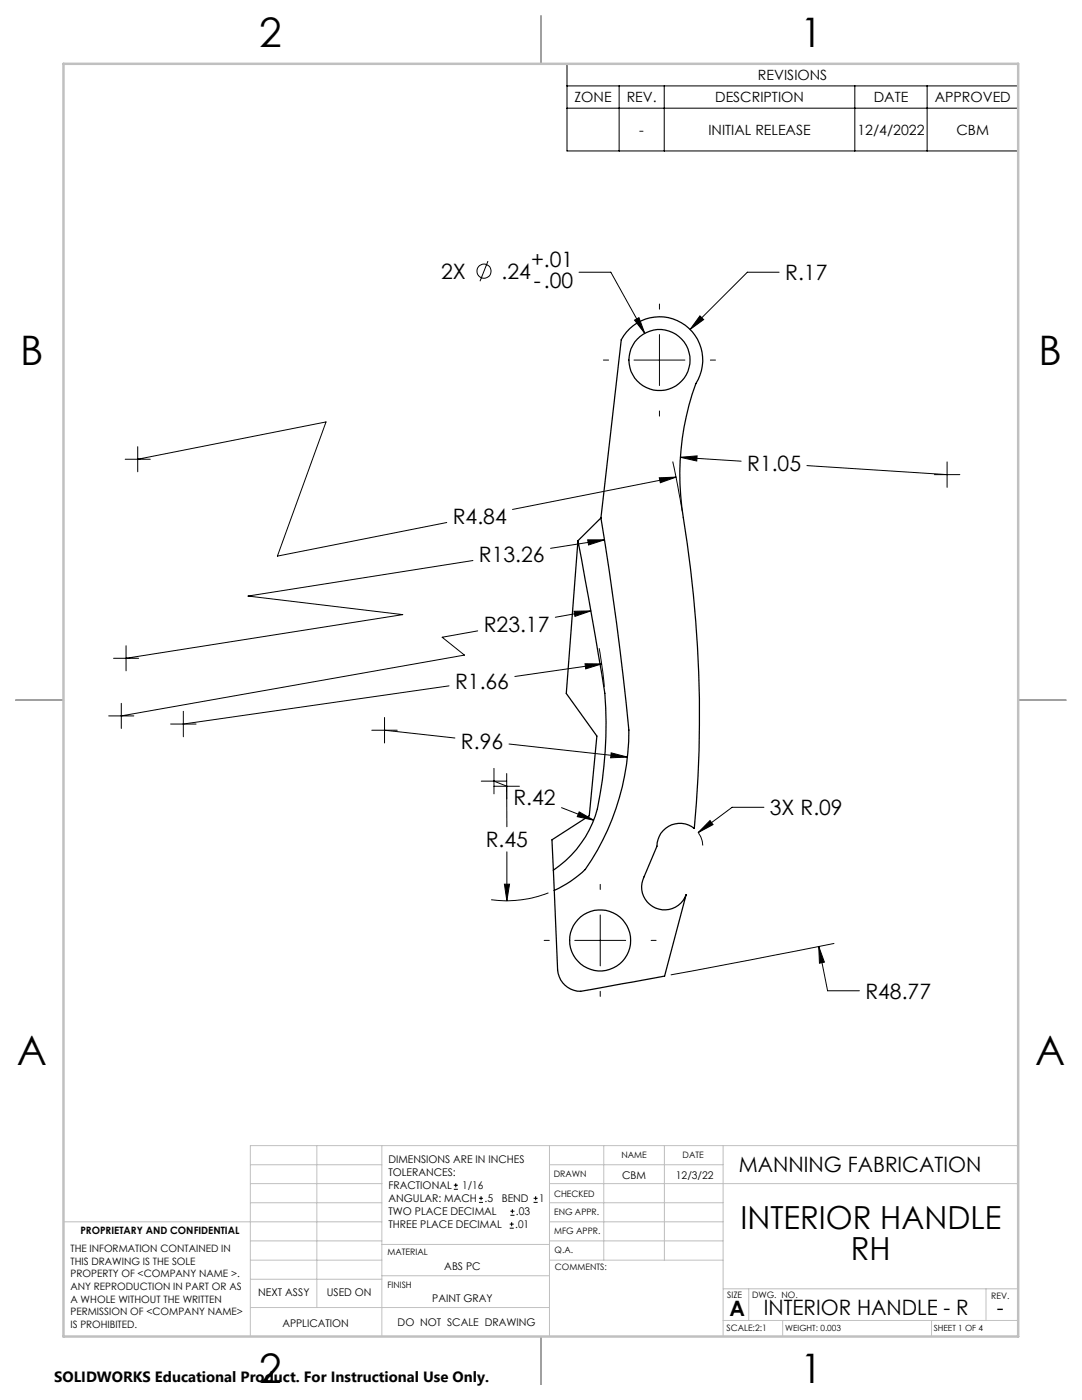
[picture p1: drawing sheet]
<svg xmlns="http://www.w3.org/2000/svg" width="216mm" height="279mm" viewBox="0 0 216 279" stroke-linecap="round" stroke-linejoin="round" font-family="sans-serif">
<g fill="none" stroke="#000" stroke-width=".25">
<path d="M108 3.2v9.5M115.3 107.9l4.1 22.8a71.4 71.4 0 0 1 .3 27.8 21.1 21.1 0 0 1-9.3 15.2M115.3 107.9l-2.3 30.5 6.1 8.5-1.5 15.9-7.5 4.8 .3 6.1M119.9 103.4l4.1-35.6a8.6 8.6 0 0 1 12-3.4 8.6 8.6 0 0 1 2.9 12.2 53.5 53.5 0 0 0-2.6 26.7 244.5 244.5 0 0 1 2.2 62 4.5 4.5 0 0 0-4.8-.6 4.5 4.5 0 0 0-2.6 4.2l-2.6 6.1a4.6 4.6 0 0 0 2.3 6.2 4.6 4.6 0 0 0 6.1-2.7l-4.3 16.3-14.7 2.7a4.8 4.8 0 0 1-6-2l-.5-1.2-.1-.7-.9-19.9M119.9 103.4a643.3 643.3 0 0 1 5.6 42.3 48.8 48.8 0 0 1-8.7 27.8 21.6 21.6 0 0 1-6.2 4.2M119.9 103.4l-4.6 4.5M3.1 139.7h9.6M203.2 139.7h9.5M108 266.7v9.6"/>
<circle cx="131.6" cy="71.9" r="6.1"/>
<circle cx="119.8" cy="187.7" r="6.1"/>
</g>
<g fill="none" stroke="#000" stroke-width=".2">
<path d="M113.1 12.7h90.1v17.4h-90.1zM113.1 17.1h90.1M123.5 17.1v13M132.5 17.1v13M170.6 17.1v13M185 17.1v13M113.1 21.6h90.1M97.4 52.1l-1.6 4M115.5 54.3h6.4l6.8 12.2M155.5 54.3h-6.4l-11.4 11.5M120.4 71.9h1M126.5 71.9h10.2"/>
<path d="M126.6 63.9l.9-.5 1.2 3.1zM131.6 60.7v1M131.6 66.8v10.1M139.7 63l.7 .8-2.7 2zM141.7 71.9h1.1M25 91.7h5M27.5 91.7l37.6-7.5-9.7 26.8 33.7-6.7M27.5 89.1v5.1M131.6 95.4l3.3-.2-3.1 1.1zM131.6 82v1M134.2 92.1l1.9 10M134.9 95.2l-32.6 6.5"/>
<path d="M135.7 91.3l3.4-.3-.1 1zM135.7 91.3l12.2 .7M161 92.9l28 1.8M186.4 94.7h5.1M189 92.2v5.1M94.4 111.9l-44.9 7.1 30.9 3.7-55.2 8.7M117.3 107.7h3.3l-3.2 1.1zM120.6 107.7l-10.7 1.7M22.6 131.4h5.1M25.2 128.9v5M89.6 136.9l-53 7.6M95.3 125.9l-7.1 1.3 4.5 3.5-68.5 12.2"/>
<path d="M114.5 122l3.4-.1-3.2 1.1zM116.7 132.5h3.4l-3.2 1zM117.9 121.9l-7.1 1.3M119.6 129.4l.7 4.8 .3 2.9M120.1 132.5l-17.4 2.5M21.7 142.9h5M24.2 140.4v5M34 144.5h5.1M36.6 142v5M74.2 145.7h5.1M76.7 145.7l14.1 1.6M76.7 143.2v5.1"/>
<path d="M96 155.9h5.1M98.6 155.9l2.6 1.1M98.6 153.4v5M98.6 156.9h5M101.1 156.9v8.1M101.1 154.4v5.1M101.6 148.5l23.6 2.6M122 150.2l3.2 .9-3.4 .1zM100.6 176.5h1.1l-.6 3.3zM101.1 170v9.8M109.4 178.2a22.9 22.9 0 0 1-11.4 1.4M112 161.2l6.5 2.5"/>
<path d="M115.6 162l2.9 1.7-3.3-.7zM119.8 176.5v1M139.4 166.3a4.6 4.6 0 0 1 .8 2.4M141.7 163.8l.6 .8-3 1.6zM152.4 161.1h-6.3l-6.8 5.1M108.6 187.7h1M114.7 187.7h10.1M119.8 182.6v10.2M119.8 197.8v1.1M129.9 187.7h1M163.4 188.9l1.1 3.1-1 .2zM163.4 188.9l1.7 8.8h6.4"/>
<path d="M166.5 188.3l-32.7 6.3M90.6 237.3h.8M90.6 236.5h.8M90.9 236.1v.9M95.6 240h.8M95.6 239.1h.8M96 238.7v.8M106.5 240h.8M106.5 239.1h.8M106.9 238.7v.8M101.7 245.1h.8M101.7 244.3h.8"/>
<path d="M101.8 242.5h.9M101.8 241.7h.9M102.1 243.9v.8M102.2 241.3v.8"/>
<circle cx="96.6" cy="54.1" r="1.41"/>
</g>
<g fill="none" stroke="#c0c0c0" stroke-width=".2">
<path d="M50 232.4h26.2M50 236.2h26.2M63.2 228.6v32.3M76.2 228.6v38.1M109.6 228.6v38.1M109.6 232.4h34.7M109.6 236.2h93.6M120.5 228.6v22.9M132.6 228.6v22.9M144.3 228.6v38.1M203.2 228.6h-153.2v38.1M12.7 243.8h63.5"/>
<path d="M50 251.5h26.2M50 240h26.2M50 247.7h26.2M50 255.3h26.2M76.2 254.6h33.4M76.2 248.4h33.4M109.6 251.5h34.7M109.6 243.8h34.7M109.6 240h34.7M109.6 247.7h34.7M144.3 257.2h58.9M149.4 257.2v6.3"/>
<path d="M196.7 257.2v6.3M50 260.9h59.6M144.3 263.5h58.9M156.2 263.5v3.2M185.9 263.5v3.2"/>
</g>
<path d="M108 3.2v9.5M3.1 139.7h9.6M203.2 139.7h9.5M108 266.7v9.6" fill="none" stroke="#c0c0c0" stroke-width=".25"/>
<path d="M12.7 12.7h190.5v254h-190.5z" fill="none" stroke="#c0c0c0" stroke-width=".5"/>
<path d="M139.7 63l-2 2.8 2.7-2zM126.6 63.9l2.1 2.6-1.2-3.1zM135.7 91.3l3.3 .7 .1-1zM141.7 163.8l-2.4 2.4 3-1.6zM163.4 188.9l.1 3.3 1-.2zM115.6 162l-.4 1 3.3 .7zM116.7 132.5l.2 1 3.2-1zM114.5 122l.2 1 3.2-1.1zM117.3 107.7l.1 1.1 3.2-1.1zM122 150.2l-.2 1 3.4-.1zM100.6 176.5l.5 3.3 .6-3.3zM131.6 95.4l.2 .9 3.1-1.1z" fill="#000"/>
<g font-size="8.1">
<text x="51.7" y="9.3">2</text>
<text x="159.7" y="9.3">1</text>
<text x="4" y="72.8">B</text>
<text x="207.2" y="72.8">B</text>
<text x="3.3" y="212.5">A</text>
<text x="206.5" y="212.5">A</text>
<text x="51.7" y="276">2</text>
<text x="159.7" y="276">1</text>
</g>
<g font-size="6.3">
<text x="147.7" y="245.4">INTERIOR HANDLE</text>
<text x="169.8" y="251.4">RH</text>
</g>
<g font-size="4.2">
<text x="106" y="53.4">+.01</text>
<text x="88" y="55.7">2X</text>
<text x="100.1" y="55.7">.24</text>
<text x="106.5" y="57.5">-.00</text>
<text x="156.7" y="55.9">R.17</text>
<text x="149.1" y="94.1">R1.05</text>
<text x="90.3" y="104.6">R4.84</text>
<text x="95.6" y="112.2">R13.26</text>
<text x="96.5" y="126.1">R23.17</text>
<text x="90.8" y="137.5">R1.66</text>
<text x="92" y="149.5">R.96</text>
<text x="102.4" y="160.6">R.42</text>
<text x="153.6" y="162.7">3X R.09</text>
<text x="96.9" y="169.1">R.45</text>
<text x="172.7" y="199.3">R48.77</text>
<text x="147.4" y="234">MANNING FABRICATION</text>
<text x="145.6" y="262.7">A</text>
<text x="152.4" y="262.4">INTERIOR HANDLE - R</text>
<text x="198.9" y="262.4">-</text>
</g>
<text font-size="3" x="10.8" y="275.7">SOLIDWORKS Educational Product. For Instructional Use Only.</text>
<g font-size="2.8">
<text x="151.2" y="16">REVISIONS</text>
<text x="114.6" y="20.4">ZONE</text>
<text x="125" y="20.4">REV.</text>
<text x="142.7" y="20.4">DESCRIPTION</text>
<text x="174.3" y="20.4">DATE</text>
<text x="186.5" y="20.4">APPROVED</text>
<text x="127.6" y="26.9">-</text>
<text x="141.3" y="26.9">INITIAL RELEASE</text>
<text x="171.1" y="26.9">12/4/2022</text>
<text x="190.8" y="26.9">CBM</text>
</g>
<g font-size="2.1">
<text x="77.5" y="232.2">DIMENSIONS ARE IN INCHES</text>
<text x="77.5" y="239.9">ANGULAR: MACH</text>
<text x="77.5" y="234.7">TOLERANCES:</text>
<text x="77.5" y="237.3">FRACTIONAL</text>
<text x="92.2" y="237.3">1/16</text>
<text x="96.7" y="239.9">.5</text>
<text x="100.1" y="239.9">BEND</text>
<text x="107.6" y="239.9">1</text>
<text x="124.1" y="235.2">CBM</text>
<text x="134.9" y="235.2">12/3/22</text>
<text x="77.5" y="245.1">THREE PLACE DECIMAL</text>
<text x="77.5" y="242.5">TWO PLACE DECIMAL</text>
<text x="102.8" y="245.1">.01</text>
<text x="102.9" y="242.5">.03</text>
<text x="88.7" y="253.4">ABS PC</text>
<text x="51.5" y="258.7">NEXT ASSY</text>
<text x="65.2" y="258.6">USED ON</text>
<text x="86.3" y="259.8">PAINT GRAY</text>
<text x="56.3" y="264.8">APPLICATION</text>
<text x="79.3" y="264.6">DO NOT SCALE DRAWING</text>
</g>
<g font-size="2">
<text x="14.1" y="249.9">THE INFORMATION CONTAINED IN</text>
<text x="16" y="246.3">PROPRIETARY AND CONFIDENTIAL</text>
<text x="14.1" y="252.4">THIS DRAWING IS THE SOLE</text>
<text x="14.1" y="254.9">PROPERTY OF &lt;COMPANY NAME &gt;.</text>
<text x="14.1" y="257.4">ANY REPRODUCTION IN PART OR AS</text>
<text x="14.1" y="260">A WHOLE WITHOUT THE WRITTEN</text>
<text x="14.1" y="262.5">PERMISSION OF &lt;COMPANY NAME&gt;</text>
<text x="14.1" y="265">IS PROHIBITED.</text>
</g>
<g font-size="1.8">
<text x="124" y="231.1">NAME</text>
<text x="136.2" y="231.1">DATE</text>
<text x="110.5" y="234.8">DRAWN</text>
<text x="110.5" y="238.9">CHECKED</text>
<text x="110.6" y="242.5">ENG APPR.</text>
<text x="77.3" y="250.5">MATERIAL</text>
<text x="110.6" y="246.3">MFG APPR.</text>
<text x="110.7" y="250">Q.A.</text>
<text x="77.3" y="257">FINISH</text>
<text x="110.7" y="253.5">COMMENTS:</text>
<text x="145.1" y="259">SIZE</text>
<text x="150.1" y="259.1">DWG. NO.</text>
<text x="197.8" y="259.2">REV.</text>
<text x="145" y="265.7">SCALE:2:1</text>
</g>
<g font-size="1.7">
<text x="156.7" y="265.7">WEIGHT: 0.003</text>
<text x="186.3" y="265.7">SHEET 1 OF 4</text>
</g>
</svg>
